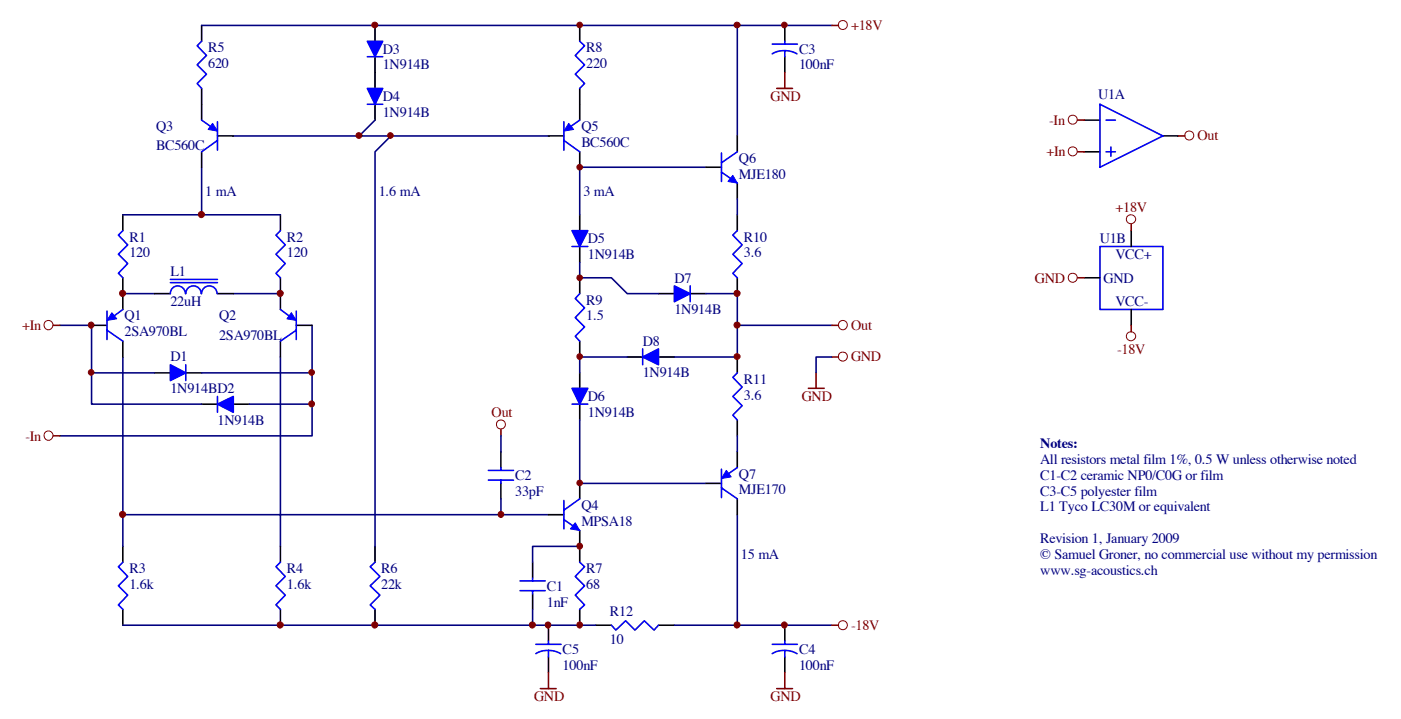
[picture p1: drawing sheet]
<svg xmlns="http://www.w3.org/2000/svg" width="146mm" height="75mm" viewBox="0 0 146 75" stroke-linecap="round" stroke-linejoin="round" font-family="sans-serif">
<g fill="none" stroke="#000" stroke-width=".16">
<path d="M21 2.6v1.7M21 9.2v3.3M21 15.8v1.6M22.7 14.2h1.6M39.1 2.6v1.7M39.1 5.9v3.3M39.1 10.9v1.6M57.2 14.2h1.6M60.4 2.6v1.7M60.4 9.2v3.3M60.4 15.8v1.6M73.6 17.4h1.6"/>
<path d="M76.9 14.2v1.6M76.9 19.1v1.6M81.8 2.6v1.7M81.8 5.9v1.7M113 12.5h1.7M113 15.8h1.7M121.2 14.2h1.6M9.5 33.9h1.7M12.8 22.4v1.6M12.8 28.9v3.3M12.8 35.5v1.7M16.1 38.8h1.7"/>
<path d="M16.1 30.6h1.7M19.4 38.8h1.6M22.7 30.6h1.6M29.2 22.4v1.6M29.2 28.9v3.3M29.2 35.5v1.7M30.9 33.9h1.6M60.4 22.4v1.6M60.4 25.7v1.6M60.4 28.9v1.7M60.4 35.5v1.7M60.4 38.8v1.7"/>
<path d="M65.4 37.2h1.6M68.6 30.6h1.7M68.6 37.2h1.7M71.9 30.6h1.7M76.9 22.4v1.6M76.9 28.9v1.7M76.9 37.2v1.6M113 28.9h1.7M117.9 24v1.7M117.9 32.2v1.7M12.8 56.9v1.7M21 42.1h1.7"/>
<path d="M24.3 42.1h1.7M29.2 56.9v1.7M39.1 56.9v1.7M52.2 47.1v1.6M52.2 50.4v1.6M55.5 58.6v1.6M57.2 53.6h1.6M60.4 42.1v1.7M60.4 50.4v1.6M60.4 55.3v3.3M73.6 50.4h1.6M76.9 43.8v1.6"/>
<path d="M76.9 47.1v1.6M76.9 52v1.6M12.8 63.5v1.6M29.2 63.5v1.6M39.1 63.5v1.6M55.5 61.9v1.6M57.2 65.1v1.7M57.2 68.4v1.7M60.4 63.5v1.6M62.1 65.1h1.6M68.6 65.1h1.7M81.8 65.1v1.7"/>
<path d="M81.8 68.4v1.7"/>
</g>
<g fill="none" stroke="#00f" stroke-width=".16">
<path d="M21 4.3l-.4 .5 .9 1-.9 1 .9 .9-.9 1 .4 .5M21 12.5l1.2 .8M22.7 12.7v2.9M22.7 14.6l-1.7 1.2M38.3 5.9h1.6M38.3 10.9h1.6M58.8 12.7v2.9M58.8 14.6l1.6 1.2M60.4 4.3l.5 .5-.9 1 .9 1-.9 .9 .9 1-.5 .5M60.4 12.5l-1.1 .8M75.2 17.9l1.7 1.2M75.2 15.9v3"/>
<path d="M76.9 15.8l-1.7 1.2M80.5 5.6a2.63 2.63 0 0 1 2.6 0M80.5 4.6h2.6M81.8 4.3v.3M81.8 5.3v.6M114.7 10.9l6.5 3.3-6.5 3.2zM115.3 12.5h1M115.3 15.8h1M115.8 15.3v1M11.2 32.4v3M11.2 34.4l1.6 1.1M12.8 24l-.5 .5 1 1-1 1 1 1-1 1 .5 .4"/>
<path d="M12.8 32.2l-1.1 .9M17.8 30.6a.78 .78 0 0 1 .7-.8 .78 .78 0 0 1 .8 .8M17.8 29.4h4.9M17.8 29.1h4.9M19.4 30.6a.8 .8 0 0 1 .8-.8 .8 .8 0 0 1 .8 .8M19.4 38v1.6M21 30.6a.8 .8 0 0 1 .8-.8 .8 .8 0 0 1 .8 .8M29.2 24l-.4 .5 .9 1-.9 1 .9 1-.9 1 .4 .4M29.2 32.2l1.2 .9M30.9 32.4v3M30.9 34.4l-1.7 1.1M59.6 25.7h1.7"/>
<path d="M60.4 30.6l-.4 .5 .9 1-.9 1 .9 1-.9 .9 .4 .5M67 36.3v1.7M71.9 29.8v1.6M76.9 24l-.5 .5 1 1-1 1 1 1-1 1 .5 .4M76.9 38.8l-.5 .5 1 1-1 1 1 1-1 .9 .5 .6M114.7 25.7h6.5v6.5h-6.5zM12.8 58.6l-.5 .4 1 1.1-1 .9 1 1-1 1 .5 .5M22.7 41.3v1.7M29.2 58.6l-.4 .4 .9 1.1-.9 .9 .9 1-.9 1 .4 .5M39.1 58.6l-.5 .4 1 1.1-1 .9 1 1-1 1 .5 .5M50.9 49h2.6M50.9 50h2.6"/>
<path d="M52.2 48.7v.3M52.2 50v.4M58.8 54.1l1.6 1.2M58.8 52.1v3M59.6 42.1h1.7M60.4 58.6l.5 .4-.9 1.1 .9 .9-.9 1 .9 1-.5 .5M60.4 52l-1.6 1.2M75.2 48.9v2.9M75.2 50.8l1.7 1.2M76.9 48.7l-1.2 .8M54.2 61.5h2.6M54.2 60.5h2.6"/>
<path d="M55.5 60.2v.3M55.5 61.5v.4M55.9 68.1a2.63 2.63 0 0 1 2.5 0M55.9 67.1h2.6M57.2 66.8v.3M57.2 67.8v.6M63.7 65.1l.5 .5 1-.9 1 .9 1-.9 1 .9 .4-.5M80.5 68.1a2.63 2.63 0 0 1 2.6 0M80.5 67.1h2.6M81.8 66.8v.3M81.8 67.8v.6"/>
</g>
<g fill="#00f" stroke="#00f" stroke-width=".16">
<path d="M17.8 38l1.6 .8-1.6 .8z"/>
<path d="M22.7 42.1l1.6-.8v1.7z"/>
<path d="M38.3 4.3h1.6l-.8 1.6z"/>
<path d="M38.3 9.2h1.6l-.8 1.7z"/>
<path d="M59.6 24h1.7l-.9 1.7z"/>
<path d="M59.6 40.5h1.7l-.9 1.6z"/>
<path d="M70.3 29.8l1.6 .8-1.6 .8z"/>
<path d="M67 37.2l1.6-.9v1.7z"/>
</g>
<g fill="none" stroke="#000080" stroke-width=".16">
<path d="M21 2.6h65.7M21 17.4v5M24.3 14.2h32.9M39.1 12.5l-1.7 1.7M40.7 14.2l-1.6 1.6v41.1M73.6 17.4h-13.2v5M76.9 2.6v11.6M6.2 33.9h3.3v8.2h11.5M9.5 38.8h6.6M12.8 22.4h16.4M12.8 37.2v19.7M12.8 30.6h3.3"/>
<path d="M21 38.8h11.5M24.3 30.6h4.9M29.2 37.2v19.7M32.5 33.9v11.5h-26.3M60.4 27.3v1.6h3.3l1.7 1.7h3.2M65.4 37.2h-5v1.6M73.6 30.6h3.3v6.6h-6.6M76.9 20.7v1.7M76.9 33.9h9.8M86.7 37.2h-1.6v1.6M12.8 53.6h44.4M26 42.1h6.5"/>
<path d="M52.2 45.4v1.7M52.2 52v1.6M60.4 56.9h-4.9v1.7M60.4 43.8v6.6h13.2M76.9 45.4v1.7M76.9 53.6v11.5M12.8 65.1h49.3M55.5 63.5v1.6M70.3 65.1h16.4"/>
</g>
<g fill="none" stroke="#800000" stroke-width=".16">
<path d="M81 9.2h1.6M81.8 7.6v1.6M86.7 2.6h.7M112.3 12.5h.7M112.3 15.8h.7M122.8 14.2h.7M5.6 33.9h.6M85.1 38.8v1.7M86.7 33.9h.7M86.7 37.2h.7M112.3 28.9h.7M117.9 23.4v.6"/>
<path d="M117.9 33.9v.7M5.6 45.4h.6M52.2 44.7v.7M84.3 40.5h1.6M56.3 71.7h1.7M57.2 70.1v1.6M81 71.7h1.6M81.8 70.1v1.6M86.7 65.1h.7"/>
</g>
<g fill="none" stroke="#800000" stroke-width=".1">
<circle cx="87.9" cy="2.6" r=".47"/>
<circle cx="111.8" cy="15.8" r=".47"/>
<circle cx="111.8" cy="12.5" r=".47"/>
<circle cx="124" cy="14.1" r=".47"/>
<circle cx="5" cy="33.9" r=".48"/>
<circle cx="87.8" cy="33.9" r=".48"/>
<circle cx="87.9" cy="37.1" r=".47"/>
<circle cx="111.8" cy="28.9" r=".47"/>
<circle cx="117.9" cy="22.8" r=".48"/>
<circle cx="117.9" cy="35" r=".48"/>
<circle cx="5" cy="45.4" r=".48"/>
<circle cx="52.2" cy="44.2" r=".47"/>
<circle cx="87.9" cy="65.1" r=".47"/>
</g>
<g fill="#00f" stroke="#00f" stroke-width=".1">
<path d="M11.7 32.6l.5 .6-1 .2z"/>
<path d="M30.4 32.6l.5 .8-1-.2z"/>
<path d="M60 54.5l.4 .8-.9-.2z"/>
<path d="M76.4 18.3l.5 .8-1-.2z"/>
<path d="M75.7 49l.5 .7-1 .2z"/>
<path d="M22.2 12.9l.5 .8-1-.2z"/>
<path d="M59.3 12.9l.5 .6-1 .2z"/>
</g>
<g fill="#800000" stroke="#800000" stroke-width=".1">
<circle cx="9.5" cy="33.9" r=".31"/>
<circle cx="9.5" cy="38.8" r=".3"/>
<circle cx="32.5" cy="38.8" r=".3"/>
<circle cx="32.5" cy="42.1" r=".31"/>
<circle cx="39.1" cy="65.1" r=".32"/>
<circle cx="57.1" cy="65.1" r=".31"/>
<circle cx="60.4" cy="56.9" r=".31"/>
<circle cx="60.4" cy="65.1" r=".31"/>
<circle cx="55.5" cy="65.1" r=".32"/>
<circle cx="12.8" cy="53.6" r=".32"/>
<circle cx="37.4" cy="14.1" r=".31"/>
<circle cx="40.7" cy="14.1" r=".3"/>
<circle cx="21" cy="22.3" r=".32"/>
<circle cx="81.8" cy="65.1" r=".31"/>
<circle cx="76.8" cy="65.1" r=".32"/>
<circle cx="39.1" cy="2.6" r=".31"/>
<circle cx="60.4" cy="2.6" r=".3"/>
<circle cx="76.8" cy="2.6" r=".31"/>
<circle cx="81.8" cy="2.6" r=".3"/>
<circle cx="76.8" cy="33.9" r=".32"/>
<circle cx="76.8" cy="37.1" r=".31"/>
<circle cx="76.8" cy="30.6" r=".32"/>
<circle cx="60.4" cy="50.3" r=".3"/>
<circle cx="29.2" cy="65.1" r=".32"/>
<circle cx="60.4" cy="37.1" r=".3"/>
<circle cx="60.4" cy="28.9" r=".3"/>
<circle cx="60.4" cy="17.4" r=".3"/>
<circle cx="52.2" cy="53.6" r=".31"/>
<circle cx="12.8" cy="30.6" r=".32"/>
<circle cx="29.2" cy="30.6" r=".32"/>
</g>
<g font-size="1.5" fill="#000080">
<text x="21.7" y="5.4">R5</text>
<text x="39.9" y="5.6">D3</text>
<text x="61.1" y="5.4">R8</text>
<text x="83.3" y="5.6">C3</text>
<text x="21.7" y="7.1">620</text>
<text x="39.9" y="7.2">1N914B</text>
<text x="39.9" y="10.5">D4</text>
<text x="61.1" y="7.1">220</text>
<text x="83.3" y="7.2">100nF</text>
<text x="114.5" y="10.4">U1A</text>
<text x="16.3" y="13.7">Q3</text>
<text x="16.3" y="15.6">BC560C</text>
<text x="39.9" y="12.2">1N914B</text>
<text x="60.6" y="13.7">Q5</text>
<text x="60.6" y="15.3">BC560C</text>
<text x="77" y="17">Q6</text>
<text x="21.4" y="20.4">1 mA</text>
<text x="39.5" y="20.4">1.6 mA</text>
<text x="60.8" y="20.4">3 mA</text>
<text x="77" y="18.6">MJE180</text>
<text x="13.5" y="25.2">R1</text>
<text x="13.5" y="26.8">120</text>
<text x="17.8" y="28.8">L1</text>
<text x="29.9" y="25.2">R2</text>
<text x="29.9" y="26.8">120</text>
<text x="61.3" y="25.3">D5</text>
<text x="61.3" y="27">1N914B</text>
<text x="70.3" y="29.4">D7</text>
<text x="77.5" y="25.2">R10</text>
<text x="77.5" y="26.8">3.6</text>
<text x="114.7" y="25.3">U1B</text>
<text x="115" y="29.4">GND</text>
<text x="116.3" y="27">VCC+</text>
<text x="13" y="33.4">Q1</text>
<text x="13" y="35">2SA970BL</text>
<text x="17.8" y="31.9">22uH</text>
<text x="22.8" y="33.4">Q2</text>
<text x="22.8" y="35.4">2SA970BL</text>
<text x="61.1" y="31.7">R9</text>
<text x="61.1" y="33.4">1.5</text>
<text x="70.3" y="32.7">1N914B</text>
<text x="116.3" y="31.9">VCC-</text>
<text x="17.8" y="37.7">D1</text>
<text x="17.8" y="41">1N914BD2</text>
<text x="61.3" y="41.8">D6</text>
<text x="67" y="36">D8</text>
<text x="67" y="39.3">1N914B</text>
<text x="77.5" y="40">R11</text>
<text x="77.5" y="41.6">3.6</text>
<text x="22.7" y="44.3">1N914B</text>
<text x="61.3" y="43.4">1N914B</text>
<text x="108.4" y="46.7">Notes:</text>
<text x="53.7" y="50">C2</text>
<text x="53.7" y="51.7">33pF</text>
<text x="60.6" y="53.2">Q4</text>
<text x="77" y="49.9">Q7</text>
<text x="77" y="51.5">MJE170</text>
<text x="108.4" y="48.4">All resistors metal film 1%, 0.5 W unless otherwise noted</text>
<text x="108.4" y="50">C1-C2 ceramic NP0/C0G or film</text>
<text x="108.4" y="53.3">L1 Tyco LC30M or equivalent</text>
<text x="108.4" y="51.7">C3-C5 polyester film</text>
<text x="13.5" y="59.7">R3</text>
<text x="29.9" y="59.7">R4</text>
<text x="39.7" y="59.7">R6</text>
<text x="60.6" y="54.8">MPSA18</text>
<text x="61.1" y="59.7">R7</text>
<text x="77.2" y="58.2">15 mA</text>
<text x="108.4" y="58.2">© Samuel Groner, no commercial use without my permission</text>
<text x="108.4" y="59.9">www.sg-acoustics.ch</text>
<text x="108.4" y="56.6">Revision 1, January 2009</text>
<text x="13.5" y="61.4">1.6k</text>
<text x="29.9" y="61.4">1.6k</text>
<text x="39.7" y="61.4">22k</text>
<text x="57" y="61.5">C1</text>
<text x="57" y="63.2">1nF</text>
<text x="61.1" y="61.4">68</text>
<text x="63.6" y="64.2">R12</text>
<text x="58.7" y="68.1">C5</text>
<text x="58.7" y="69.7">100nF</text>
<text x="63.6" y="67.1">10</text>
<text x="83.3" y="68.1">C4</text>
<text x="83.3" y="69.7">100nF</text>
</g>
<g font-size="1.5" fill="#800000">
<text x="88.7" y="3.1">+18V</text>
<text x="80.3" y="10.5">GND</text>
<text x="109.1" y="16.3">+In</text>
<text x="109.4" y="13">-In</text>
<text x="124.8" y="14.6">Out</text>
<text x="116.3" y="22">+18V</text>
<text x="107.9" y="29.4">GND</text>
<text x="2.3" y="34.4">+In</text>
<text x="88.7" y="34.4">Out</text>
<text x="83.6" y="41.8">GND</text>
<text x="88.7" y="37.7">GND</text>
<text x="116.4" y="36.9">-18V</text>
<text x="2.6" y="45.9">-In</text>
<text x="51.2" y="43.4">Out</text>
<text x="88.7" y="65.6">-18V</text>
<text x="55.7" y="73">GND</text>
<text x="80.3" y="73">GND</text>
</g>
</svg>
